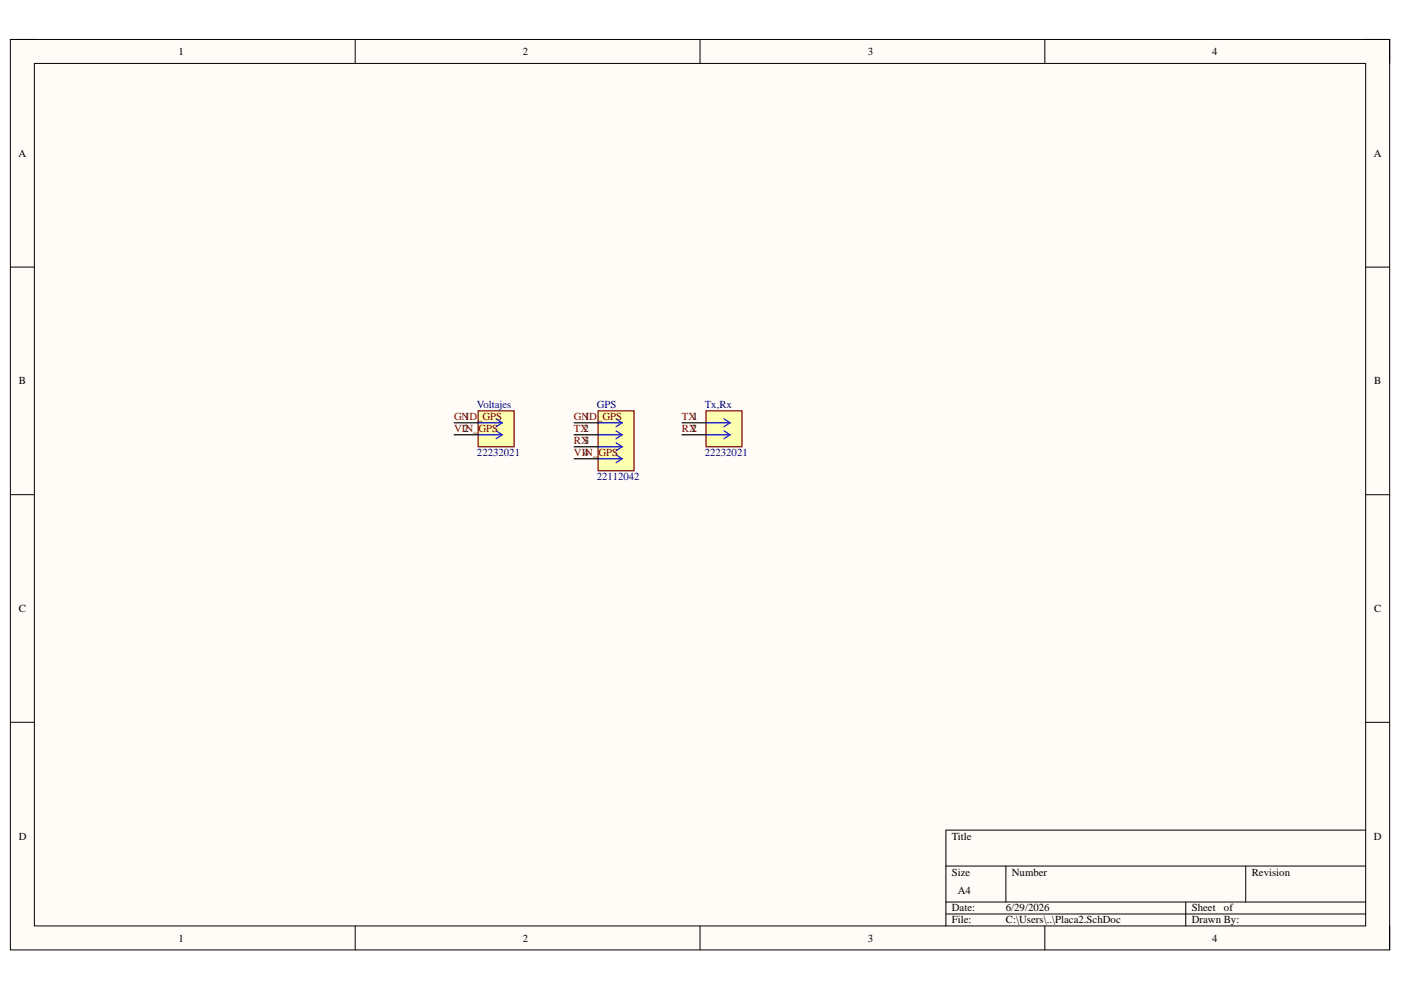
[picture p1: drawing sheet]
<svg xmlns="http://www.w3.org/2000/svg" width="297mm" height="210mm" viewBox="0 0 297 210" stroke-linecap="round" stroke-linejoin="round" font-family="sans-serif">
<path d="M2.2 8.4h292.4v193h-292.4z" fill-rule="evenodd" fill="#fffcf8"/>
<path d="M2.2 8.4h292.4v193h-292.4z" fill="none" stroke="#000" stroke-width=".21"/>
<path d="M7.3 13.4h282.2v182.9h-282.2z" fill-rule="evenodd" fill="#fffcf8"/>
<g fill="none" stroke="#000" stroke-width=".21">
<path d="M2.2 8.4h5.1M7.3 13.4h282.2v182.9h-282.2zM75.3 8.4v5M148.4 8.4v5M221.5 8.4v5M289.5 8.4h5.1v5M2.2 56.6h5.1M289.5 56.6h5.1M2.2 104.9h5.1M289.5 104.9h5.1M2.2 153.1h5.1M289.5 153.1h5.1"/>
<path d="M289.5 176h-88.9v20.3M75.3 196.3v5.1M148.4 196.3v5.1M200.6 183.6h88.9M200.6 191.3h88.9M200.6 193.8h88.9M213.3 183.6v7.7M221.5 196.3v5.1M251.4 191.3v5M264.1 183.6v7.7M294.6 196.3v5.1"/>
</g>
<path d="M126.8 87.1h7.6v12.7h-7.6z" fill-rule="evenodd" fill="#ffffb0"/>
<path d="M126.8 87.1h7.6v12.7h-7.6z" fill="none" stroke="#800000" stroke-width=".25"/>
<path d="M126.8 89.6h5.1M126.8 92.2h5.1M126.8 94.7h5.1M126.8 97.3h5.1M130.6 88.8l1.3 .8M130.6 91.4l1.3 .8M130.6 93.9l1.3 .8M130.6 96.4l1.3 .9M131.9 89.6l-1.3 .9M131.9 92.2l-1.3 .8M131.9 94.7l-1.3 .9M131.9 97.3l-1.3 .8" fill="none" stroke="#00f" stroke-width=".25"/>
<path d="M121.7 89.6h5.1M121.7 92.2h5.1M121.7 94.7h5.1M121.7 97.3h5.1" fill="none" stroke="#000" stroke-width=".25"/>
<path d="M149.7 87.1h7.6v7.6h-7.6z" fill-rule="evenodd" fill="#ffffb0"/>
<path d="M149.7 87.1h7.6v7.6h-7.6z" fill="none" stroke="#800000" stroke-width=".25"/>
<path d="M149.7 89.6h5.1M149.7 92.2h5.1M153.5 88.8l1.3 .8M153.5 91.4l1.3 .8M154.8 89.6l-1.3 .9M154.8 92.2l-1.3 .8" fill="none" stroke="#00f" stroke-width=".25"/>
<path d="M144.6 89.6h5.1M144.6 92.2h5.1" fill="none" stroke="#000" stroke-width=".25"/>
<path d="M101.4 87.1h7.6v7.6h-7.6z" fill-rule="evenodd" fill="#ffffb0"/>
<path d="M101.4 87.1h7.6v7.6h-7.6z" fill="none" stroke="#800000" stroke-width=".25"/>
<path d="M101.4 89.6h5.1M101.4 92.2h5.1M105.2 88.8l1.3 .8M105.2 91.4l1.3 .8M106.5 89.6l-1.3 .9M106.5 92.2l-1.3 .8" fill="none" stroke="#00f" stroke-width=".25"/>
<path d="M96.3 89.6h5.1M96.3 92.2h5.1" fill="none" stroke="#000" stroke-width=".25"/>
<g font-size="2.3">
<text x="37.9" y="11.7">1</text>
<text x="110.8" y="11.7">2</text>
<text x="184" y="11.7">3</text>
<text x="257" y="11.7">4</text>
<text x="3.9" y="33.2">A</text>
<text x="291.3" y="33.2">A</text>
<text x="4" y="81.5">B</text>
<text x="291.4" y="81.5">B</text>
<text x="98.5" y="89.1">1</text>
<text x="123.9" y="89.1">1</text>
<text x="98.3" y="91.7">2</text>
<text x="123.8" y="94.2">3</text>
<text x="146.6" y="91.7">2</text>
<text x="123.7" y="96.8">4</text>
<text x="4" y="129.8">C</text>
<text x="291.4" y="129.8">C</text>
<text x="4" y="178">D</text>
<text x="201.8" y="178">Title</text>
<text x="291.3" y="178">D</text>
<text x="201.8" y="185.6">Size</text>
<text x="214.5" y="185.6">Number</text>
<text x="265.4" y="185.6">Revision</text>
<text x="203.1" y="189.4">A4</text>
<text x="201.8" y="193.2">Date:</text>
<text x="201.8" y="195.8">File:</text>
<text x="213.3" y="193.2">6/29/2026</text>
<text x="213.3" y="195.8">C:\Users\..\Placa2.SchDoc</text>
<text x="252.7" y="193.2">Sheet</text>
<text x="252.7" y="195.8">Drawn By:</text>
<text x="259.5" y="193.2">of</text>
<text x="37.9" y="199.6">1</text>
<text x="110.8" y="199.6">2</text>
<text x="184" y="199.6">3</text>
<text x="257" y="199.6">4</text>
</g>
<g font-size="2.3" fill="#800000">
<text x="96.3" y="89.1">GND_GPS</text>
<text x="121.7" y="89.1">GND_GPS</text>
<text x="144.6" y="89.1">TX1</text>
<text x="96.3" y="91.7">VIN_GPS</text>
<text x="121.7" y="91.7">TX2</text>
<text x="121.7" y="94.2">RX</text>
<text x="144.6" y="91.7">RX</text>
<text x="121.7" y="96.8">VIN_GPS</text>
</g>
<g font-size="2.3" fill="#000080">
<text x="101.1" y="86.6">Voltajes</text>
<text x="126.6" y="86.6">GPS</text>
<text x="149.4" y="86.6">Tx,Rx</text>
<text x="101.1" y="96.8">22232021</text>
<text x="126.6" y="101.8">22112042</text>
<text x="149.4" y="96.8">22232021</text>
</g>
</svg>
